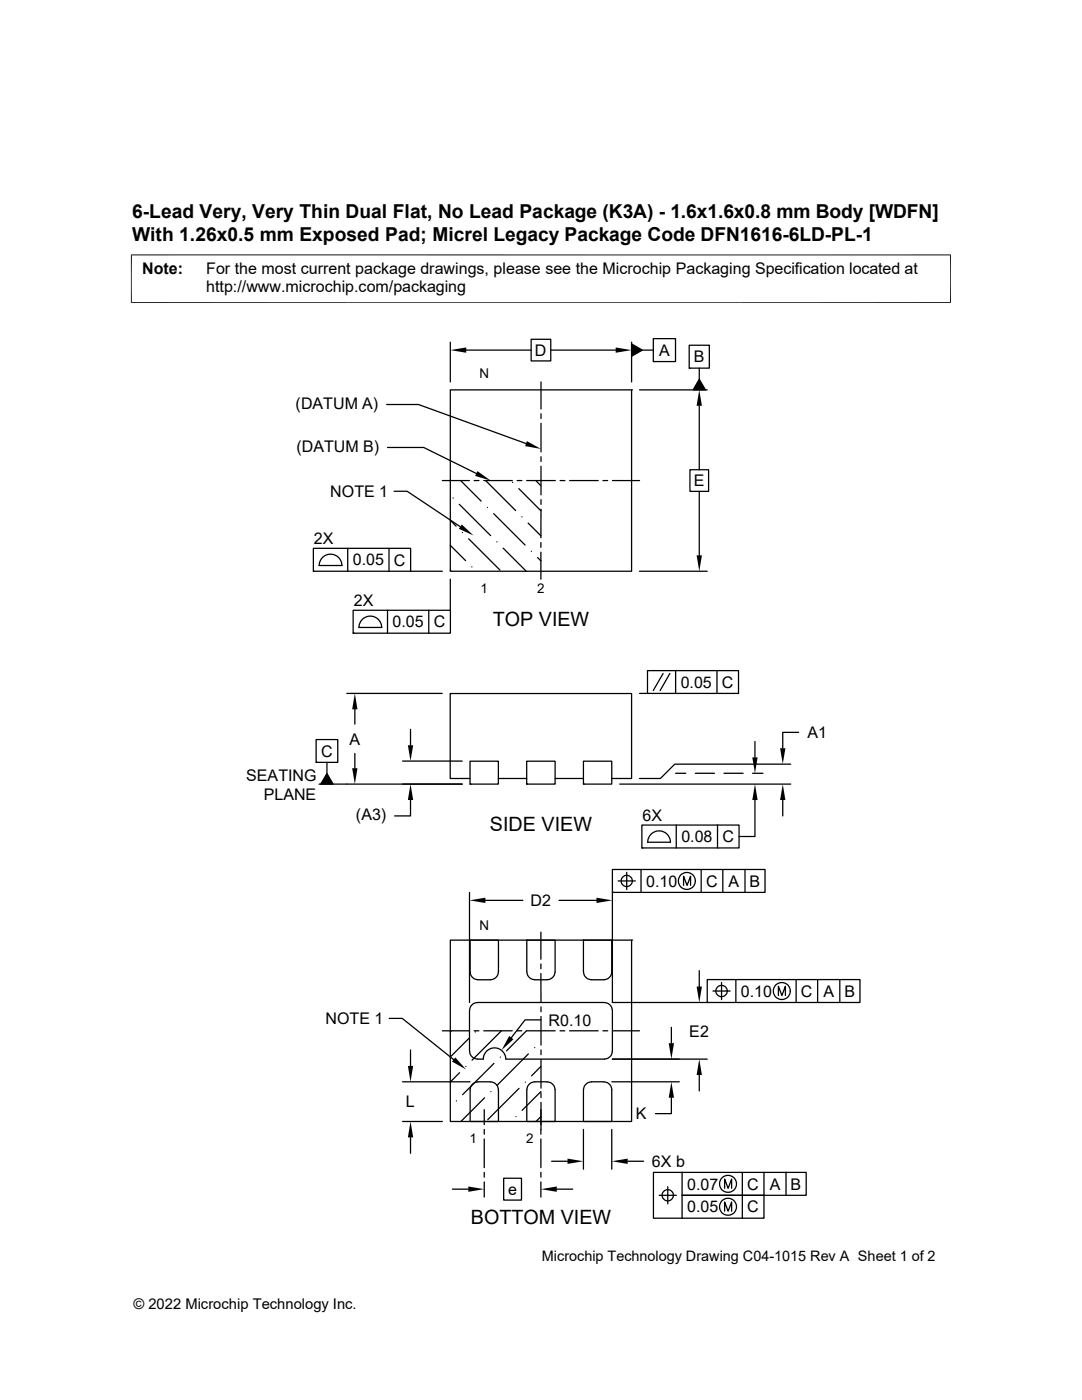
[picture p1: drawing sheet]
<svg xmlns="http://www.w3.org/2000/svg" width="216mm" height="279mm" viewBox="0 0 216 279" stroke-linecap="round" stroke-linejoin="round" font-family="sans-serif">
<g fill="none" stroke="#000" stroke-width=".25">
<path d="M89.9 77.8h36.1v36.2h-36.1zM89.9 68.3v7.9M93 69.9h13M106 67.7h3.9v4.3h-3.9zM107.9 76.2v5.4M109.9 69.9h13M126 77.8h.1M126 68.6l2.2 1.3-2.2 1.2zM126 68.3v7.9M127.6 77.8h13.5M128.2 69.9h2.2M130.4 67.6h4.4v4.6h-4.4z"/>
<path d="M130.4 72.2h.1M137.5 68.9h4v4.6h-4zM137.5 73.5h.1M139.5 75.7l1.3 2.1h-2.5zM139.5 73.5v2.2M77.2 80.7h6.3l21.5 7.8M77.3 89.3h7.2l10.5 5.2M78.6 98h2.6l10.6 7.1M88.3 95.9h5.4M90.4 99.4h.1M91.9 95.9l4.1 4.1M94.6 95.9h1"/>
<path d="M96.5 95.9h5.7M96.9 95.9l6 6M102.3 96.3h.1M103.2 95.9h.9M103.5 97.5l4.4 4.4M105.1 95.9h5.7M106.9 95.9l1 1M107.9 82.6v.9M107.9 84.5v5.7M107.9 91.1v1M107.9 93v5.8M107.9 99.7v1"/>
<path d="M111.8 95.9h.9M113.7 95.9h5.7M120.3 95.9h1M122.2 95.9h5.4M137.7 93.7h3.7v4.4h-3.7zM139.5 81v12.7M139.5 98.1v12.7M62.5 109.4h19.4v4.6h-19.4zM62.5 114h.1M63.7 112.9h4.5a2.26 2.26 0 0 0-2.2-2.3 2.26 2.26 0 0 0-2.3 2.3M69.4 109.4v4.6M77.6 109.4v4.6"/>
<path d="M81.9 114h6.4M89.9 113.8l.1 .2M89.9 108.8l3 3.1M89.9 103.8l1.1 1.2M89.9 115.6v6.2M91.7 100.6l6.2 6.3M92.3 106.3h.1M93.5 107.5l6.3 6.3M94.1 113.1h.1M97.3 101.3h.1M98.5 102.5l6.3 6.3M99.1 108.1h.1"/>
<path d="M100.4 109.4l4.6 4.6M104.1 103.1h.1M105.4 104.4l2.5 2.5M106 110h.1M107.3 111.3l.6 .7M107.9 108.3v.9M107.9 110.2v5.4M107.9 101.6v5.7M127.6 114h13.5M69.2 138.4h19M70.5 121.8h19.4v4.6h-19.4zM70.5 126.4h.1"/>
<path d="M71.6 125.2h4.6a2.26 2.26 0 0 0-2.3-2.2 2.26 2.26 0 0 0-2.3 2.2M77.3 121.8v4.6M85.6 121.8v4.6M127.6 138.4h1.6M129.2 133.8h18.2v4.6h-18.2zM132.3 134.4l-2 3.4M133.7 134.4l-2 3.4M134.8 133.8v4.6M143.1 133.8v4.6M63.1 147.6h4.3v4.5h-4.3zM63.1 152.1h.1M65.2 152.1v2.3"/>
<path d="M65.2 154.4l1.3 2.1h-2.5zM70.8 141.6v2.9M70.8 150.4v2.9M80.3 151.9h11.9M81.9 159.7v3.1h-3.2M81.9 145.6v3.1M92.2 156.5h-28.6M93.8 151.9h5.6v4.6h-5.6zM93.8 156.5h.1M93.8 155.4h-4v-17h36.2v17h-3.9M99.4 155.4h5.7M105.1 151.9h5.7v4.6h-5.7z"/>
<path d="M105.1 156.5h.1M110.8 155.4h5.6M116.4 151.9h5.7v4.6h-5.7zM116.4 156.5h.1M123.7 156.5h34.1M134.8 154.3h2M138.7 154.3h3.9M144.5 154.3h3.8M150.2 154.3h2M150.6 159.7v7.2h-3.1M150.6 148v3.2M156.2 159.7v3.1"/>
<path d="M157.8 152.5h-23.2l-2.8 2.9h-4.2M159.4 146.2h-3.2v3.1M93.7 178.1v22M96.9 179.7h7.4M111.5 179.7h7.5M122.2 173.5h30.5v4.6h-30.5zM122.2 178.1h.1M122.2 178.1v22h18.9M123.3 175.8h3.5M125.1 174.1v3.4M127.9 173.5v4.6M128.1 164.7h19.4v4.5h-19.4z"/>
<path d="M128.1 169.2h.1M129.2 168.1h4.6a2.26 2.26 0 0 0-2.3-2.3 2.26 2.26 0 0 0-2.3 2.3M134.9 164.7v4.5M136.4 176.7v-1.8l.7 1.8 .7-1.8v1.8M139.9 173.5v4.6M143.2 164.7v4.5M144.2 173.5v4.6M148.7 173.5v4.6M89.9 187.6h36.1v36.2h-36.1zM95.4 195.5h2.5M99.4 194a1.59 1.59 0 0 1-1.5 1.5M99.5 194v-6.4h-5.7v6.4a1.59 1.59 0 0 0 1.6 1.5"/>
<path d="M105.1 194v-6.4h5.7l-.1 6.4a1.59 1.59 0 0 1-1.5 1.5M105.1 194a1.59 1.59 0 0 0 1.6 1.5M106.7 195.5h2.5M107.9 194.3v5.7M107.9 186v5.4M107.9 192.4v.9M118 195.5a1.59 1.59 0 0 1-1.6-1.5v-6.4h5.7v6.4a1.59 1.59 0 0 1-1.6 1.5M118 195.5h2.5M126 187.6h.1M139.5 193.7v3.2M141.1 195.5h30.5v4.6h-30.5zM142.3 197.8h3.4"/>
<path d="M144 196.1v3.4M146.8 195.5v4.6M155.3 198.7v-1.9l.7 1.9 .7-1.9v1.9M158.9 195.5v4.6M163.2 195.5v4.6M167.6 195.5v4.6M77.7 203.2h2.6l10.2 8.3M80.3 215.9h13.5M81.9 209.5v3.2M88.3 205.7h5.4M90.1 205.7l-.2 .2M91.1 219.7h.1"/>
<path d="M91.7 214.1l-1.8 1.8M92.9 212.8h.1M93.6 207.2l-3.7 3.7M94.6 205.7h1M94.8 206h.1M96.5 205.7h5.7M96.7 219.1l-4.7 4.7M97.9 217.8h.1M98.6 212.2l-6.3 6.3M99.4 217.5a1.63 1.63 0 0 0-1.5-1.6h-2.5a1.59 1.59 0 0 0-1.6 1.6v6.3h5.7v-6.3M99.8 211h.1M100.1 205.7l-5.9 5.9"/>
<path d="M103.2 205.7h.9M103.6 217.2l-6.3 6.3M104.8 216h.1M105.1 217.5a1.59 1.59 0 0 1 1.6-1.6h2.5a1.63 1.63 0 0 1 1.5 1.6l.1 6.3h-5.7v-6.3M105.4 210.3l-6.2 6.3M106.7 209.1h.1M107.9 212.8l-1.8 1.9M107.9 217.8l-3.7 3.8M107.9 201v.9M107.9 202.9v5.7M107.9 209.5v1M107.9 211.4v5.7"/>
<path d="M107.9 218.1v1M108 203.5h-3.2l-2.8 3.6M110.8 205.7h-5.7l-4 4M111.7 205.7h1M113.6 205.7h5.8M116.9 216.4l.9-.5h2.7a1.59 1.59 0 0 1 1.6 1.6v6.3h-5.7v-6.3l.2-.7zM120.3 205.7h1M122.1 215.9h13.5M122.2 209.8a1.59 1.59 0 0 1-1.6 1.5l-19.7 .1M122.2 201.7a1.63 1.63 0 0 0-1.6-1.6h-25.3a1.63 1.63 0 0 0-1.6 1.6v8.1a1.59 1.59 0 0 0 1.6 1.5l1.1 .1a2.25 2.25 0 0 1 2.3-2.3 2.25 2.25 0 0 1 2.2 2.3M122.2 201.7v8.1M122.2 211.4h18.9"/>
<path d="M122.2 205.7h5.4M134 219.1v3.1h-3.2M134 205v3.2M139.5 214.5v3.2M141.1 200.1h.1M80.3 223.8h8M81.9 227v3.2M90.3 237.3h3.2M96.6 221.4v3.1M96.6 225.4v1M96.6 227.3v5.7M96.6 234v.9"/>
<path d="M96.6 235.9v3M100.5 235.1h3.6v4.4h-3.6zM102.9 222.8h.1M107.9 227.3v5.7M107.9 234v.9M107.9 235.9v3M107.9 222.8l-.9 1M107.9 220v6.4M110.1 231.8h3.1M111.1 237.3h3.2M116.4 225.4v7.9M122.1 225.4v7.9"/>
<path d="M125.2 231.8h3.2M131.5 238.5h3.5M132.1 238.5a1.14 1.14 0 0 1 1.5-1.1 1.14 1.14 0 0 1 .5 1.9 1.14 1.14 0 0 1-1.9-.3l-.1-.5M133.2 236.8v3.5M136.1 234v4.5h16.3v4.6h-22v-9.1h30.5v4.5h-24.8v4.6M144.6 237.2v-1.9l.7 1.9 .7-1.9v1.9M148.1 234v9.1M152.4 234v4.5M156.8 234v4.5M144.6 241.7v-1.8l.7 1.8 .7-1.8v1.8"/>
<circle cx="125.1" cy="175.8" r="1.12"/>
<circle cx="137.1" cy="175.8" r="1.69"/>
<circle cx="144" cy="197.8" r="1.13"/>
<circle cx="156" cy="197.8" r="1.69"/>
<circle cx="145.3" cy="236.3" r="1.69"/>
<circle cx="145.3" cy="240.8" r="1.69"/>
</g>
<g fill="#000">
<path d="M89.9 69.9l3.1-.6v1.1zM122.9 69.3l3.1 .6-3.1 .5zM126 68.6l2.2 1.3-2.2 1.2zM139.5 75.7l1.3 2.1h-2.5zM95.3 94l2.6 1.9-3.1-.9zM105.1 88l2.8 1.6-3.1-.6zM139.5 77.8l.6 3.2h-1.1zM92.1 104.7l2.4 2.2-2.9-1.4zM139 110.8h1.1l-.6 3.2zM65.2 154.4l1.3 2.1h-2.5zM70.3 153.3h1l-.5 3.2zM70.8 138.4l.5 3.2h-1z"/>
<path d="M81.4 148.7h1l-.5 3.2zM81.9 156.5l.5 3.2h-1zM150.1 151.2h1.1l-.6 3.1zM150.6 156.5l.6 3.2h-1.1zM156.2 156.5l.5 3.2h-1zM155.7 149.3h1l-.5 3.2zM93.7 179.7l3.2-.5v1zM119 179.2l3.2 .5-3.2 .5zM139 196.9h1.1l-.6 3.2zM81.4 212.7h1l-.5 3.2zM90.8 211l2.2 2.4-2.8-1.5zM101.6 206.8l.8 .6-2.3 2.2z"/>
<path d="M133.4 208.2h1.1l-.5 3.2zM134 215.9l.5 3.2h-1.1zM139.5 211.4l.6 3.1h-1.1zM81.9 223.8l.5 3.2h-1zM93.5 236.8l3.1 .5-3.1 .5zM107.9 237.3l3.2-.5v1zM113.2 231.2l3.2 .6-3.2 .5zM122.1 231.8l3.1-.6v1.1z"/>
</g>
<path d="M26.1 50.9h163.7M26.2 50.8v9.7M189.7 50.8v9.7M26.1 60.4h163.7" fill="none" stroke="#000" stroke-width=".2"/>
<g font-size="3.9">
<text x="98.3" y="124.9">TOP VIEW</text>
<text x="97.8" y="165.8">SIDE VIEW</text>
<text x="93.9" y="244.3">BOTTOM VIEW</text>
</g>
<g font-size="3.8">
<text x="26.4" y="43.5">6-Lead Very, Very Thin Dual Flat, No Lead Package (K3A) - 1.6x1.6x0.8 mm Body [WDFN]</text>
<text x="26.4" y="48">With 1.26x0.5 mm Exposed Pad; Micrel Legacy Package Code DFN1616-6LD-PL-1</text>
</g>
<g font-size="3.2">
<text x="28.4" y="54.6">Note:</text>
<text x="41.1" y="58.3">http://www.microchip.com/packaging</text>
<text x="41.1" y="54.6">For the most current package drawings, please see the Microchip Packaging Specification located at</text>
<text x="106.7" y="71">D</text>
<text x="131.5" y="71">A</text>
<text x="138.4" y="72.3">B</text>
<text x="59" y="81.5">(DATUM A)</text>
<text x="59.2" y="90.1">(DATUM B)</text>
<text x="65.9" y="99.2">NOTE 1</text>
<text x="138.4" y="97">E</text>
<text x="62.7" y="108.6">2X</text>
<text x="70.4" y="112.8">0.05</text>
<text x="78.6" y="112.9">C</text>
<text x="70.6" y="121">2X</text>
<text x="78.3" y="125.2">0.05</text>
<text x="86.6" y="125.2">C</text>
<text x="135.8" y="137.2">0.05</text>
<text x="144" y="137.2">C</text>
<text x="69.7" y="148.6">A</text>
<text x="161.1" y="147.3">A1</text>
<text x="49.1" y="155.8">SEATING</text>
<text x="64.1" y="151">C</text>
<text x="52.6" y="159.6">PLANE</text>
<text x="71" y="163.7">(A3)</text>
<text x="128.2" y="163.9">6X</text>
<text x="136" y="168.1">0.08</text>
<text x="144.1" y="168.1">C</text>
<text x="128.9" y="177">0.10</text>
<text x="140.9" y="177">C</text>
<text x="145.4" y="177">A</text>
<text x="149.6" y="177">B</text>
<text x="105.9" y="180.8">D2</text>
<text x="147.8" y="198.9">0.10</text>
<text x="159.8" y="198.9">C</text>
<text x="164.3" y="198.9">A</text>
<text x="168.5" y="198.9">B</text>
<text x="64.9" y="204.4">NOTE 1</text>
<text x="109.5" y="204.7">R0.10</text>
<text x="137.5" y="206.9">E2</text>
<text x="81" y="221">L</text>
<text x="126.9" y="223.4">K</text>
<text x="130.1" y="232.9">6X b</text>
<text x="101.4" y="238.4">e</text>
<text x="137.1" y="237.4">0.07</text>
<text x="149.1" y="237.4">C</text>
<text x="153.6" y="237.4">A</text>
<text x="157.8" y="237.4">B</text>
<text x="137.1" y="242">0.05</text>
<text x="149.1" y="242">C</text>
</g>
<g font-size="2.9">
<text x="108.1" y="251.7">Microchip Technology Drawing C04-1015 Rev A Sheet 1 of 2</text>
<text x="26.6" y="261.3">© 2022 Microchip Technology Inc.</text>
</g>
<g font-size="2.7">
<text x="95.7" y="75.4">N</text>
<text x="95.9" y="118.3">1</text>
<text x="107.2" y="118.4">2</text>
<text x="95.7" y="185.6">N</text>
<text x="93.7" y="228.2">1</text>
<text x="105" y="228.2">2</text>
</g>
</svg>
